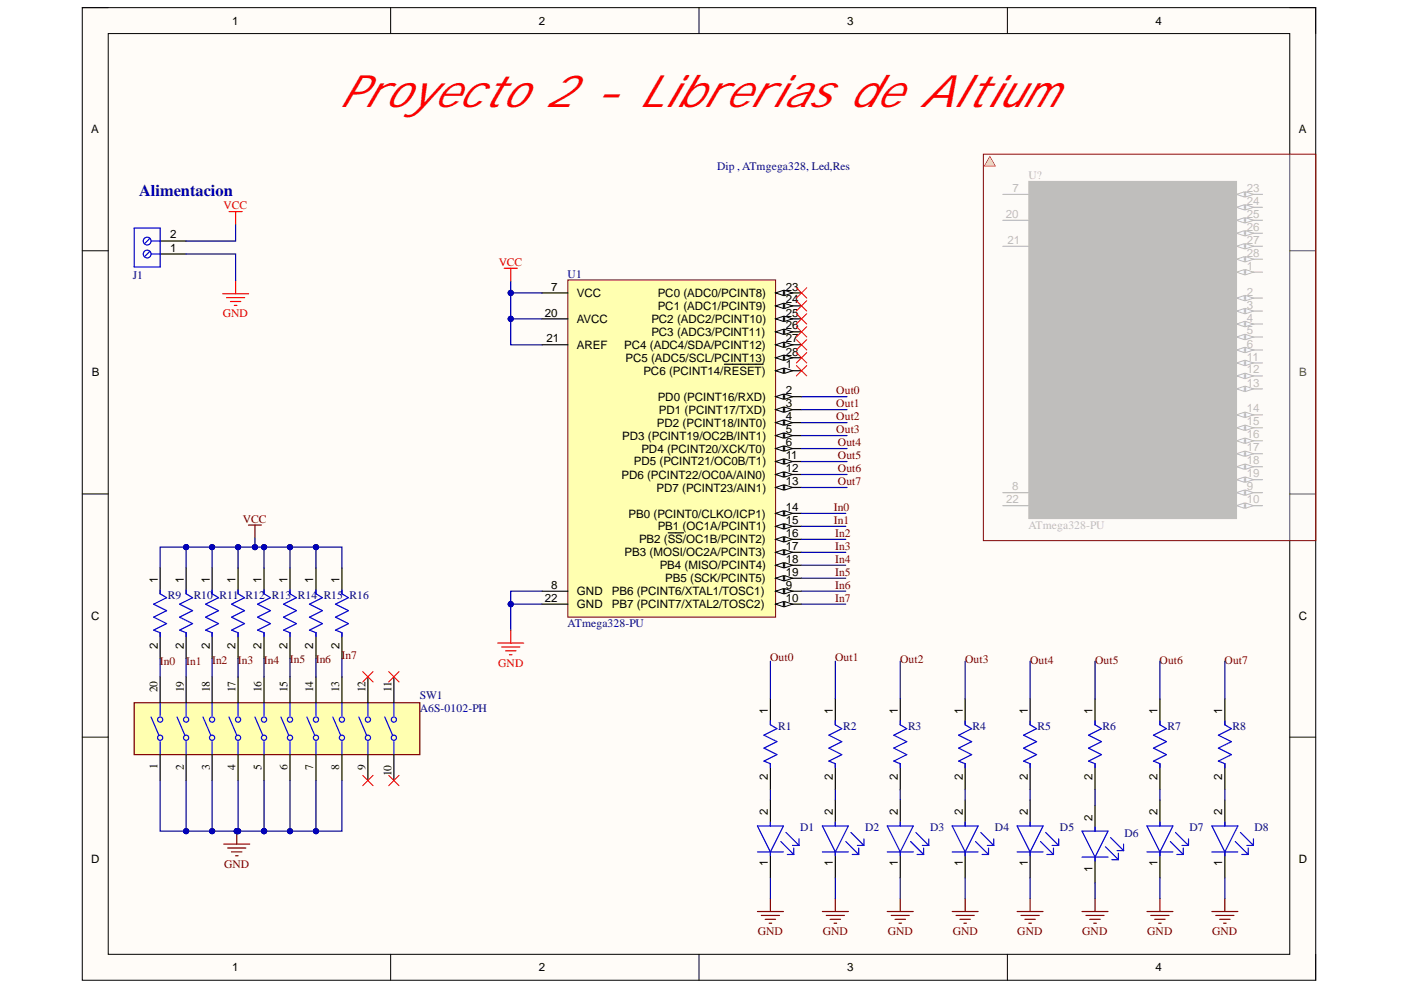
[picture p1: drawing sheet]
# Altium project Ejemplo10.PrjPcb
1 sheet, 28 parts. Net scope: global (net labels, ports and power ports of the same name join across sheets).
Board file: PCB2.PcbDoc

## Sheet Sheet2.SchDoc
size A; SheetNumber: 1; SheetTotal: 1

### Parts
D1  LTST-C230KRKT  [FP-LTST-C230KRKT-MFG]  (value not drawn)
D2  LTST-C230KRKT  [FP-LTST-C230KRKT-MFG]  (value not drawn)
D3  LTST-C230KRKT  [FP-LTST-C230KRKT-MFG]  (value not drawn)
D4  LTST-C230KRKT  [FP-LTST-C230KRKT-MFG]  (value not drawn)
D5  LTST-C230KRKT  [FP-LTST-C230KRKT-MFG]  (value not drawn)
D6  LTST-C230KRKT  [FP-LTST-C230KRKT-MFG]  (value not drawn)
D7  LTST-C230KRKT  [FP-LTST-C230KRKT-MFG]  (value not drawn)
D8  LTST-C230KRKT  [FP-LTST-C230KRKT-MFG]  (value not drawn)
J1  691214110002  [691214110002]  (value not drawn)
R1  RT0805BRD07249RL  [FP-RT0805-MFG]  (value not drawn)
R2  RT0805BRD07249RL  [FP-RT0805-MFG]  (value not drawn)
R3  RT0805BRD07249RL  [FP-RT0805-MFG]  (value not drawn)
R4  RT0805BRD07249RL  [FP-RT0805-MFG]  (value not drawn)
R5  RT0805BRD07249RL  [FP-RT0805-MFG]  (value not drawn)
R6  RT0805BRD07249RL  [FP-RT0805-MFG]  (value not drawn)
R7  RT0805BRD07249RL  [FP-RT0805-MFG]  (value not drawn)
R8  RT0805BRD07249RL  [FP-RT0805-MFG]  (value not drawn)
R9  RT0805BRD07249RL  [FP-RT0805-MFG]  (value not drawn)
R10  RT0805BRD07249RL  [FP-RT0805-MFG]  (value not drawn)
R11  RT0805BRD07249RL  [FP-RT0805-MFG]  (value not drawn)
R12  RT0805BRD07249RL  [FP-RT0805-MFG]  (value not drawn)
R13  RT0805BRD07249RL  [FP-RT0805-MFG]  (value not drawn)
R14  RT0805BRD07249RL  [FP-RT0805-MFG]  (value not drawn)
R15  RT0805BRD07249RL  [FP-RT0805-MFG]  (value not drawn)
R16  RT0805BRD07249RL  [FP-RT0805-MFG]  (value not drawn)
SW1  A6S-0102-PH  [FP-A6S-0102-PH-MFG]
U1  ATmega328-PU  [28P3]
U?  ATmega328-PU  [28P3]  (masked out: inside a compile mask, not in the netlist)

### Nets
GND: D1.1(C) D2.1(C) D3.1(C) D4.1(C) D5.1(C) D6.1(C) D7.1(C) D8.1(C) J1.1 SW1.1 SW1.2 SW1.3 SW1.4 SW1.5 SW1.6 SW1.7 SW1.8 U1.8(GND) U1.22(GND)
VCC: J1.2 R9.1 R10.1 R11.1 R12.1 R13.1 R14.1 R15.1 R16.1 U1.7(VCC) U1.20(AVCC) U1.21(AREF)
In0: R9.2 SW1.20 U1.14(PB0_(PCINT0/CLKO/ICP1))
In1: R10.2 SW1.19 U1.15(PB1_(OC1A/PCINT1))
In2: R11.2 SW1.18 U1.16(PB2_(~{SS}/OC1B/PCINT2))
In3: R12.2 SW1.17 U1.17(PB3_(MOSI/OC2A/PCINT3))
In4: R13.2 SW1.16 U1.18(PB4_(MISO/PCINT4))
In5: R14.2 SW1.15 U1.19(PB5_(SCK/PCINT5))
In6: R15.2 SW1.14 U1.9(PB6_(PCINT6/XTAL1/TOSC1))
In7: R16.2 SW1.13 U1.10(PB7_(PCINT7/XTAL2/TOSC2))
Out0: R1.1 U1.2(PD0_(PCINT16/RXD))
Out1: R2.1 U1.3(PD1_(PCINT17/TXD))
Out2: R3.1 U1.4(PD2_(PCINT18/INT0))
Out3: R4.1 U1.5(PD3_(PCINT19/OC2B/INT1))
Out4: R5.1 U1.6(PD4_(PCINT20/XCK/T0))
Out5: R6.1 U1.11(PD5_(PCINT21/OC0B/T1))
Out6: R7.1 U1.12(PD6_(PCINT22/OC0A/AIN0))
Out7: R8.1 U1.13(PD7_(PCINT23/AIN1))
NetD1_2: D1.2(A) R1.2
NetD2_2: D2.2(A) R2.2
NetD3_2: D3.2(A) R3.2
NetD4_2: D4.2(A) R4.2
NetD5_2: D5.2(A) R5.2
NetD6_2: D6.2(A) R6.2
NetD7_2: D7.2(A) R7.2
NetD8_2: D8.2(A) R8.2

Not connected (* = marked no-connect by the designer): SW1 9* 10* 11* 12*; U1 1(PC6_(PCINT14/~{RESET}))* 23(PC0_(ADC0/PCINT8))* 24(PC1_(ADC1/PCINT9))* 25(PC2_(ADC2/PCINT10))* 26(PC3_(ADC3/PCINT11))* 27(PC4_(ADC4/SDA/PCINT12))* 28(PC5_(ADC5/SCL/PCINT13))*

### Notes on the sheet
- Proyecto 2 - Librerias de Altium
- (near J1) Alimentacion
- Dip , ATmgega328, Led,Res
